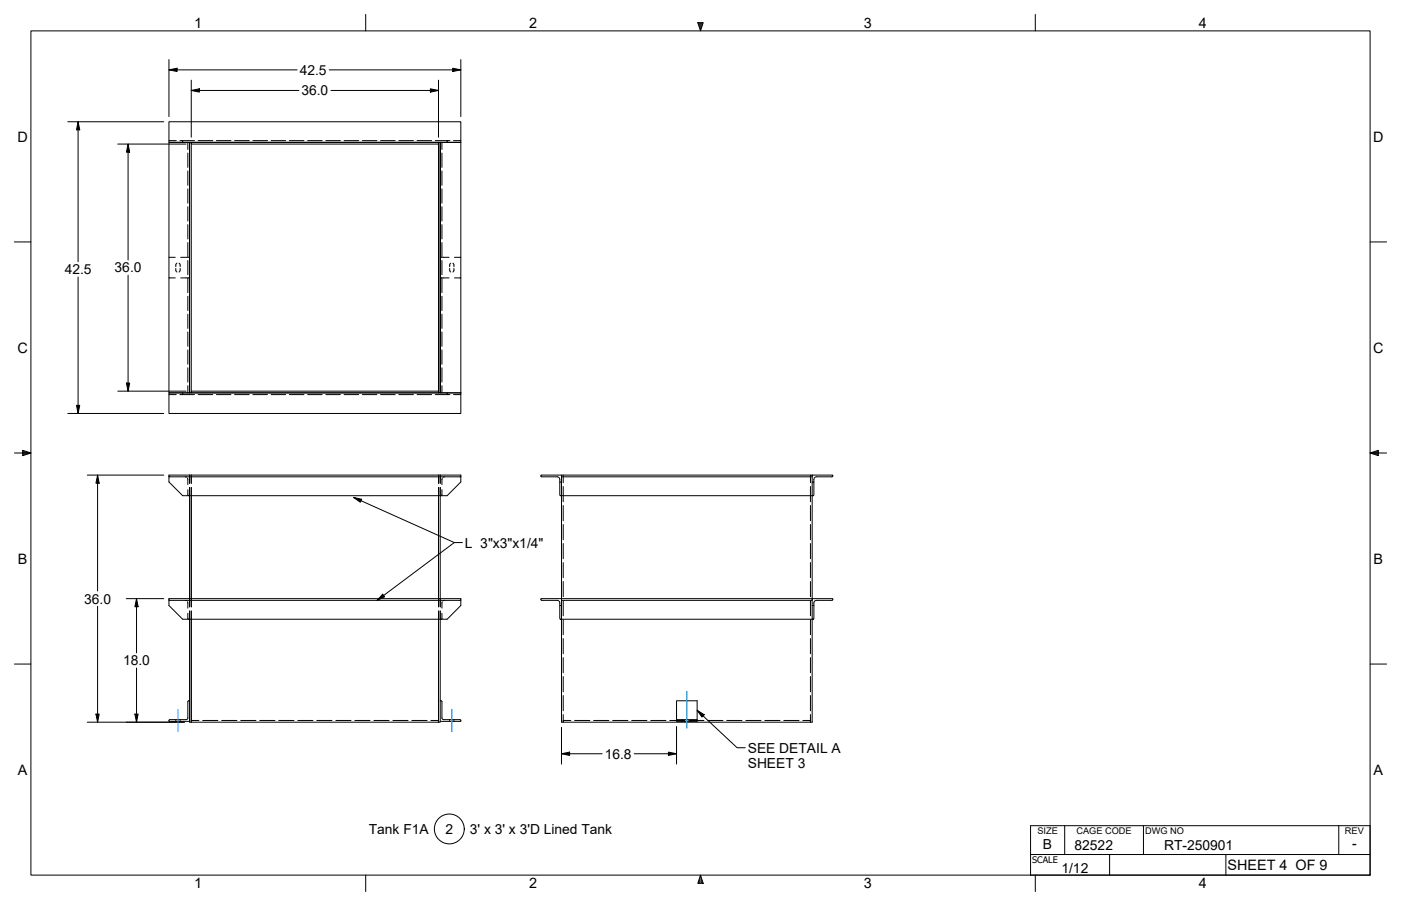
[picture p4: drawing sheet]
<svg xmlns="http://www.w3.org/2000/svg" width="432mm" height="279mm" viewBox="0 0 432 279" stroke-linecap="round" stroke-linejoin="round" font-family="sans-serif">
<g fill="none" stroke="#000" stroke-width=".31">
<path d="M52.1 37.5h89.9v6.4h-89.9zM52.1 43.9h6.3v77.3h-6.3zM52.1 43.4h2.2M55.5 43.4h4.4M56 43.4h.2M56.3 43.5v.2M56.3 43.8v.1M57.9 43.9v2.2M57.9 47.2v4.4M57.9 52.7v4.5M57.9 58.3v4.4M58.4 43.9h.5v77.3h-.5z"/>
<path d="M58.9 43.9h76.2v.5h-76.2zM61.1 43.4h4.5M66.7 43.4h4.5M72.3 43.4h4.5M77.9 43.4h4.5M83.6 43.4h4.5M89.2 43.4h4.5M94.8 43.4h4.5M100.4 43.4h4.5M106 43.4h4.6M111.7 43.4h4.5M117.3 43.4h4.5"/>
<path d="M122.9 43.4h4.5M128.5 43.4h4.5M134.2 43.4h4.5M135.1 43.9h6.9v77.3h-6.3v-77.3v77.3h-.6zM136.2 43.9v2.2M136.2 47.2v4.4M136.2 52.7v4.5M136.2 58.3v4.4M137.8 43.8v.1M137.8 43.5v.2M138.1 43.4h-.2M139.8 43.4h2.2"/>
<path d="M52.1 79.4h.1M52.2 79.4h1.8M55.7 79.4h1.8M57.7 79.4h.3M57.9 63.8v4.4M57.9 69.3v4.4M57.9 74.8v4.4M58.1 79.4h.2M58.3 79.4h.1M135.7 79.4h.1M135.8 79.4h.2M136.1 79.4h.3"/>
<path d="M136.2 63.8v4.4M136.2 69.3v4.4M136.2 74.8v4.4M136.6 79.4h1.8M140.1 79.4h1.8M141.9 79.4h.1M52.1 85.7h.1M52.2 85.7h1.8M54.2 82.8l.1 .8 .2 .3M54.5 81.2l-.3 .4v.7M55.2 81.2l.3 .4v.7M55.5 82.8v.8l-.3 .3"/>
<path d="M55.7 85.7h1.8M57.7 85.7h.3M57.9 80.3v4.4M57.9 85.8v4.5M57.9 91.4v4.4M57.9 96.9v4.4M58.1 85.7h.2M58.3 85.7h.1M135.7 85.7h.1M135.8 85.7h.2M136.1 85.7h.3M136.2 80.3v4.4"/>
<path d="M136.2 85.8v4.5M136.2 91.4v4.4M136.2 96.9v4.4M136.6 85.7h1.8M138.6 82.8v.7l.3 .4M138.9 81.2l-.3 .4v.7M139.6 81.2l.3 .4v.7M139.9 82.8l-.1 .8-.2 .3M140.1 85.7h1.8M141.9 85.7h.1M57.9 102.4v4.4M57.9 107.9v4.4"/>
<path d="M57.9 113.4v4.4M57.9 119v2.2M136.2 102.4v4.4M136.2 107.9v4.4M136.2 113.4v4.4M136.2 119v2.2M52.1 121.2h89.9v6.3h-89.9zM52.1 121.7h2.2M55.5 121.7h4.4M56.2 121.6l-.2 .1M56.3 121.3v.3M56.3 121.2h.1"/>
<path d="M58.9 120.6h76.2v.6h-76.2zM61.1 121.7h4.5M66.7 121.7h4.5M72.3 121.7h4.5M77.9 121.7h4.5M83.6 121.7h4.5M89.2 121.7h4.5M94.8 121.7h4.5M100.4 121.7h4.5M106 121.7h4.6M111.7 121.7h4.5M117.3 121.7h4.5"/>
<path d="M122.9 121.7h4.5M128.5 121.7h4.5M134.2 121.7h4.5M137.8 121.3v.3M137.8 121.2h.1M137.9 121.6l.2 .1M139.8 121.7h2.2M52.1 147h89.9M52.1 146.8v.1M52.1 146.5h89.9v2.1l-4.2 4.3h-81.5l-4.2-4.3zM52.2 147h.1M57.1 147l.4 .2"/>
<path d="M57.8 147.4l.1 2M57.9 151v1.7M58 152.8l.2 .1M58.4 146.5v2.6M58.4 150.3v36.9M58.9 146.5v2.6M58.9 150.3v36.9M135.1 146.5v2.6M135.1 150.3v36.9M135.7 146.5v2.6M135.7 150.3v36.9M136.1 152.8l-.1 .1"/>
<path d="M136.2 151v1.7M136.3 147.4l-.1 2M137 147l-.4 .2M141.9 147h-.1M142 146.8v.1M172.5 148.6h.6v4.3l-.6-.3zM172.5 148.6v-1.1l-.5-.4-5-.1-.3-.5h6.4v2.1M173.1 147h77.2M173.6 146.5v2.4M173.6 150v4.7M173.6 155.9v4.7M249.8 146.5v2.4"/>
<path d="M249.8 150v4.7M249.8 155.9v4.7M250.3 146.8v-.3h-77.2v.3M250.3 148.6h.5v4.1l-.1 .2h-.4zM250.8 148.6v-.8a.79 .79 0 0 1 .8-.8h4.8l.3-.5h-6.4v2.1M173.6 161.8v4.7M173.6 167.6v4.7M173.6 173.5v4.7M173.6 179.3v4.7M249.8 161.8v4.7M249.8 167.6v4.7M249.8 173.5v4.7"/>
<path d="M249.8 179.3v4.7M52.1 185.1h89.9M52.1 184.9v.1M52.1 184.6h89.9v2.1l-4.2 4.3h-81.5l-4.2-4.3zM52.2 185.1h.1M57.1 185.1l.4 .2M57.8 185.5l.1 2M57.9 189.1v1.7M58 190.9l.2 .1M58.4 188.4v34.3h76.7M58.9 188.4v34.3M135.1 188.4v34.3"/>
<path d="M135.7 188.4v34.3h-.6M136.1 190.9l-.1 .1M136.2 189.1v1.7M136.3 185.5l-.1 2M137 185.1l-.4 .2M141.9 185.1h-.1M142 184.9v.1M166.7 184.9l.3 .2 5 .1 .5 .4v1.1M166.7 184.9v-.3h6.4v2.1M172.5 186.7h.6v4.3l-.6-.3zM173.1 191h77.2v31.7h-77.2zM173.1 184.6v-31.7h77.2v32"/>
<path d="M173.1 185.1h77.2M173.6 185.2v4.7M173.6 191.1v4.6M173.6 196.9v4.7M249.8 185.2v4.7M249.8 191.1v4.6M249.8 196.9v4.7M250.3 184.6h-77.2v.3M250.3 186.7h.5v4.1l-.1 .2h-.4zM256.7 184.9v-.3h-6.4v2.1M256.7 184.9l-.3 .2h-4.8a.79 .79 0 0 0-.8 .8v.8M58.4 216.1l-.5 .3v5"/>
<path d="M135.7 216.1l.5 .3v5l.3 .5h5.3l.2 .3v.3h-6.3M173.6 202.8v4.7M173.6 208.6v4.7M173.6 214.5v4.7M249.8 202.8v4.7M249.8 208.6v4.7M249.8 214.5v4.7M54.2 221.9v.2M54.2 222.3v.2M55.5 221.9v.2M55.5 222.3v.2M57.4 221.9h-5.1l-.2 .6h6.3"/>
<path d="M57.9 221.4l-.5 .5M58.9 222.2h2.4M62.5 222.2h4.7M68.3 222.2h4.7M74.2 222.2h4.7M80.1 222.2h4.7M85.9 222.2h4.7M91.8 222.2h4.7M97.6 222.2h4.7M103.5 222.2h4.7M109.4 222.2h4.6M115.2 222.2h4.7"/>
<path d="M121.1 222.2h4.7M126.9 222.2h4.7M132.8 222.2h2.3M138.6 221.9v.2M138.6 222.3v.2M139.9 221.9v.2M139.9 222.3v.2M173.6 222.2h2.3M173.6 220.4v2.3M177.1 222.2h4.7M183 222.2h4.7M188.8 222.2h4.7"/>
<path d="M194.7 222.2h4.7M200.6 222.2h4.7M206.4 222.2h4.7M210.2 221.9v.2M210.2 222.3v.2M212.3 222.2h4.7M213.1 221.9v.2M213.1 222.3v.2M214.9 221.9h-6.4v.6h6.4v-6.4h-6.4v5.8M218.1 222.2h4.7M224 222.2h4.7M229.9 222.2h4.6"/>
<path d="M235.7 222.2h4.7M241.6 222.2h4.7M247.4 222.2h2.4M249.8 220.4v2.3"/>
</g>
<g fill="#008000">
<path d="M215.9 269.9l.8 2.5h-.8z"/>
<path d="M215.9 269.9v2.5h-.8z"/>
<path d="M215.1 7h1.6l-.8 2.5z"/>
<path d="M422.3 139.7l2.5-.8v1.6z"/>
<path d="M7 138.9l2.5 .8-2.5 .8z"/>
</g>
<g fill="none" stroke="#000" stroke-width=".31">
<path d="M9.5 9.5h412.8v260.4h-412.8zM52.1 18.4v17.6M112.7 4.4v5.1M142 18.4v17.6M215.1 7h1.6l-.8 2.5zM319.1 4.4v5.1M20.9 37.5h29.6M24.1 37.5v43.2M24.1 37.5l.5 2.5h-1zM52.1 21.5l2.5-.5v1.1zM52.1 21.5h39.5M58.9 27.9l2.5-.5v1z"/>
<path d="M58.9 27.9h33.2M58.9 24.7v17.6M101.5 21.5h40.5M102 27.9h33.1M132.7 27.4l2.4 .5-2.4 .5zM135.1 24.7v17.6M139.5 21l2.5 .5-2.5 .6zM36.3 44.4h21.1M39.5 44.4l.5 2.5h-1zM39.5 44.4v35.8M4.4 74.6h5.1M422.3 74.6h5.1"/>
<path d="M24.1 85.4v42.1M39.5 84.9v35.7M39 118.1h1l-.5 2.5zM4.4 139.7h5.1l-2.5-.8v1.6l2.5-.8M20.9 127.5h29.6M23.6 125h1l-.5 2.5zM36.3 120.6h21.1M422.3 139.7l2.5-.8v1.6l-2.5-.8h5.1M26.9 146.5h23.6M30.1 146.5l.5 2.5h-1zM30.1 146.5v35.8M109 153.4l31 13.9h2.5"/>
<path d="M109 153.4l2.5 .6-.5 .9zM140 167.3l-23.8 17.8M30.1 187v35.7M38.9 184.6h11.6M42.1 184.6v16.7M42.1 184.6l.5 2.5h-1zM117.9 183.2l.7 .8-2.4 1.1zM4.4 204.8h5.1M42.1 206v16.7M214.9 219.1l12.3 11.5h2.5M214.9 219.1l2.1 1.3-.7 .7zM422.3 204.8h5.1"/>
<path d="M26.9 222.7h27.9M29.6 220.2h1l-.5 2.5zM41.6 220.2h1l-.5 2.5zM54.9 222.7h1.9M173.1 224.3v11.3M173.1 232.5l2.5-.6v1.1zM173.1 232.5h12.5M195.5 232.5h13M206 231.9l2.5 .6-2.5 .5zM208.5 224v11.6M317.6 254.6h104.7v15.3h-104.7zM328.1 254.6v8.9"/>
<path d="M352.4 254.6v8.9M412.6 254.6v8.9M112.7 269.9v5.1M215.9 269.9l.8 2.5h-1.6zM317.6 263.5h104.7M319.1 269.9v5.1M342 263.5v6.4M377.8 263.5v6.4"/>
<circle cx="138.5" cy="255.6" r="4.6"/>
</g>
<g fill="#000">
<path d="M52.1 21.5l2.5-.5v1.1z" fill-rule="evenodd"/>
<path d="M58.9 27.9l2.5-.5v1z" fill-rule="evenodd"/>
<path d="M132.7 27.4l2.4 .5-2.4 .5z" fill-rule="evenodd"/>
<path d="M139.5 21l2.5 .5-2.5 .6z" fill-rule="evenodd"/>
<path d="M24.1 37.5l.5 2.5h-1z" fill-rule="evenodd"/>
<path d="M39.5 44.4l.5 2.5h-1z" fill-rule="evenodd"/>
<path d="M39 118.1h1l-.5 2.5z" fill-rule="evenodd"/>
<path d="M23.6 125h1l-.5 2.5z" fill-rule="evenodd"/>
<path d="M30.1 146.5l.5 2.5h-1z" fill-rule="evenodd"/>
<path d="M109 153.4l2.5 .6-.5 .9z" fill-rule="evenodd"/>
<path d="M42.1 184.6l.5 2.5h-1z" fill-rule="evenodd"/>
<path d="M117.9 183.2l.7 .8-2.4 1.1z" fill-rule="evenodd"/>
<path d="M29.6 220.2h1l-.5 2.5z" fill-rule="evenodd"/>
<path d="M41.6 220.2h1l-.5 2.5z" fill-rule="evenodd"/>
<path d="M173.1 232.5l2.5-.6v1.1z" fill-rule="evenodd"/>
<path d="M206 231.9l2.5 .6-2.5 .5z" fill-rule="evenodd"/>
<path d="M214.9 219.1l2.1 1.3-.7 .7z" fill-rule="evenodd"/>
</g>
<path d="M54.8 218.8v6.8M139.3 218.8v6.8M211.7 213.2v11.4" fill="none" stroke="#0080ff" stroke-width=".31"/>
<g font-size="4.4">
<text x="59.9" y="8.6">1</text>
<text x="163.1" y="8.6">2</text>
<text x="266.3" y="8.6">3</text>
<text x="369.4" y="8.6">4</text>
<text x="5.4" y="43.6">D</text>
<text x="423.2" y="43.6">D</text>
<text x="5.4" y="108.8">C</text>
<text x="423.2" y="108.8">C</text>
<text x="5.5" y="173.8">B</text>
<text x="423.3" y="173.8">B</text>
<text x="5.5" y="238.9">A</text>
<text x="423.3" y="238.9">A</text>
<text x="378.3" y="268.3">SHEET 4 OF 9</text>
<text x="59.9" y="274">1</text>
<text x="163.1" y="274">2</text>
<text x="266.3" y="274">3</text>
<text x="369.4" y="274">4</text>
</g>
<g font-size="4.3">
<text x="92.4" y="23.1">42.5</text>
<text x="92.9" y="29.4">36.0</text>
<text x="19.9" y="84.6">42.5</text>
<text x="35.3" y="84">36.0</text>
<text x="143.3" y="168.8">L 3&quot;x3&quot;x1/4&quot;</text>
<text x="25.9" y="186.1">36.0</text>
<text x="37.9" y="205.2">18.0</text>
<text x="186.4" y="234">16.8</text>
<text x="230.5" y="232.1">SEE DETAIL A</text>
<text x="230.5" y="236.9">SHEET 3</text>
<text x="113.7" y="257.2">Tank F1A</text>
<text x="137.3" y="257.2">2</text>
<text x="144.8" y="257.1">3' x 3' x 3'D Lined Tank</text>
<text x="321.5" y="261.9">B</text>
<text x="331.2" y="262.2">82522</text>
<text x="358.8" y="262.2">RT-250901</text>
<text x="416.7" y="261.5">-</text>
<text x="327.2" y="269.3">1/12</text>
</g>
<g font-size="2.8">
<text x="319.7" y="257.2">SIZE</text>
<text x="331.8" y="257.2">CAGE CODE</text>
<text x="352.9" y="257.2">DWG NO</text>
<text x="414.5" y="257.2">REV</text>
<text x="318.1" y="266.1">SCALE</text>
</g>
</svg>
